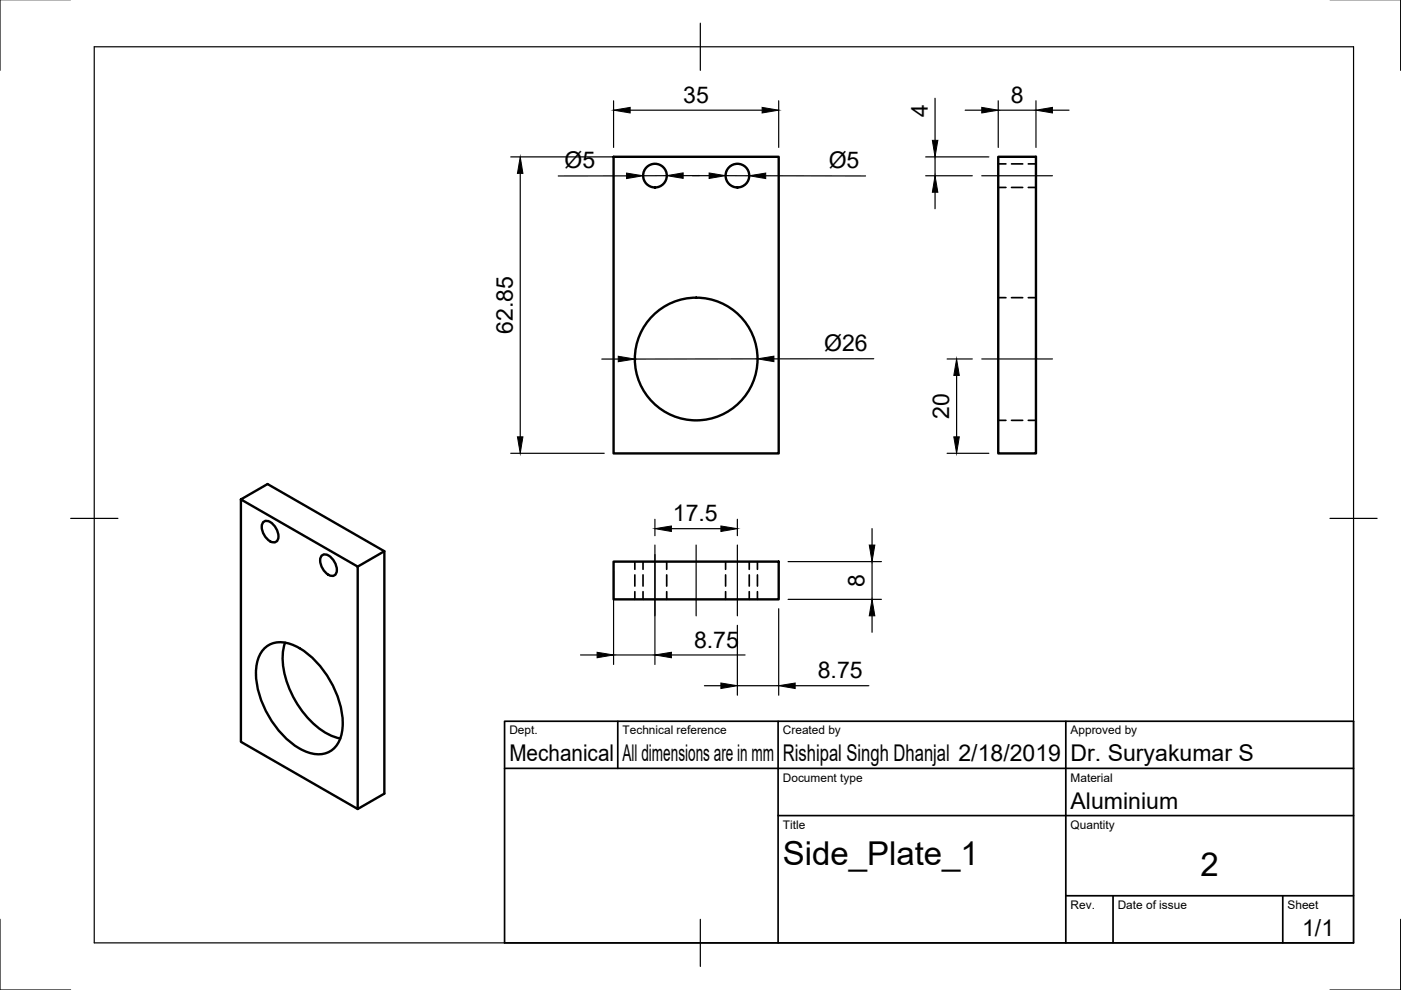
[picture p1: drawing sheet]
<svg xmlns="http://www.w3.org/2000/svg" width="297mm" height="210mm" viewBox="0 0 297 210" stroke-linecap="round" stroke-linejoin="round" font-family="sans-serif">
<!-- layer: Visible -->
<g fill="none" stroke="#000" stroke-width=".51">
<path d="M130.1 33.2h35v62.9h-35zM211.6 33.2h8v62.9h-8zM51.1 105.9v51.4l24.7 14.2v-51.4l-24.7-14.2 5.6-3.3 24.8 14.3-5.7 3.2M55.7 110.8a1.26 1.26 0 0 1 2 .2 3.3 3.3 0 0 1 1.1 3.6 1.26 1.26 0 0 1-2-.2 3.3 3.3 0 0 1-1.1-3.6zM68.1 117.9a1.26 1.26 0 0 1 2 .2 3.3 3.3 0 0 1 1.1 3.6 1.26 1.26 0 0 1-2-.2 3.3 3.3 0 0 1-1.1-3.6zM81.5 116.9v51.4l-5.7 3.2M130.1 119.1h35v8h-35zM55.9 137.6a5.3 5.3 0 0 1 6.4-.8 19.8 19.8 0 0 1 10.1 14 9.3 9.3 0 0 1-1.4 7.7 5.3 5.3 0 0 1-6.4 .8 19.8 19.8 0 0 1-10.1-14 9.3 9.3 0 0 1 1.4-7.7zM60.4 136.3a14.9 14.9 0 0 0 1.6 11 17.6 17.6 0 0 0 9.2 9l.9 .3"/>
<circle cx="138.9" cy="37.2" r="2.51"/>
<circle cx="156.3" cy="37.2" r="2.51"/>
<circle cx="147.6" cy="76.1" r="13"/>
</g>
<!-- layer: Hidden -->
<g fill="none" stroke="#000" stroke-width=".36">
<path d="M211.6 39.7h1.7M211.6 34.7h1.7M214.5 39.7h2.3M214.5 34.7h2.3M218 39.7h1.6M218 34.7h1.6M211.6 63.1h1.7M214.5 63.1h2.3M218 63.1h1.6M211.6 89.1h1.7M214.5 89.1h2.3M218 89.1h1.6"/>
<path d="M134.6 119.1v1.6M136.3 119.1v1.6M141.4 119.1v1.6M153.8 119.1v1.6M158.9 119.1v1.6M160.6 119.1v1.6M134.6 121.9v2.4M134.6 125.4v1.7M136.3 121.9v2.4M136.3 125.4v1.7M141.4 121.9v2.4M141.4 125.4v1.7"/>
<path d="M153.8 121.9v2.4M153.8 125.4v1.7M158.9 121.9v2.4M158.9 125.4v1.7M160.6 121.9v2.4M160.6 125.4v1.7"/>
</g>
<!-- layer: Border -->
<path d="M0 -.1v15M297 -.1v15M20 9.9h267v190h-267zM148.5 4.9v10M15 109.9h10M282 109.9h10M0 194.9v15h15M148.5 194.9v10M297 194.9v15h-15" fill="none" stroke="#000" stroke-width=".25"/>
<!-- layer: Dimensions -->
<g fill="none" stroke="#000" stroke-width=".25">
<path d="M108.3 33.3h54.8M110.3 36.8v55.8M130.1 21.4v9.9M132.8 37.3h-14.4M133.6 23.4h28M141.4 37.2l-5.1 .1M146.8 37.2h3.5M148.3 37.2h-3.5M153.8 37.2l5 .1M162.3 37.3h21.2M165.1 21.4v9.9M196.3 33.3h13.4"/>
<path d="M196.3 37.3h9.8M198.2 20.8v9M198.2 33.3v4M204.6 23.4h3.6M211.6 23.4h8M211.6 21.4v9.9M219.6 21.4v9.9M223.1 23.4h3.6M198.2 40.8v3.5M127.6 76.1h3.5M160.6 76.1h-26M185.3 76.1h-21.2"/>
<path d="M200.8 76.1h5.3M202.8 79.6v13M108.3 96.1h19.8M200.8 96.1h8.9M138.9 110.1v3.5M138.9 117.6v23.3M142.3 112.1h10.5M156.3 110.1v3.5M167.1 119.1h19.8M184.9 112.1v3.5M184.9 119.1v8M123.1 138.9h3.5"/>
<path d="M130.1 121.1v19.8M130.1 138.9h8.8M142.3 138.9h15.7M156.3 132.6v14.8M165.1 129.1v18.3M167.1 127.1h19.8M184.9 130.6v3.5M149.4 145.4h3.4M156.3 145.4h8.8M168.6 145.4h15.6"/>
</g>
<g fill="#000" stroke="#000" stroke-width=".21">
<path d="M110.3 33.3l.6 3.5h-1.2zM132.8 36.7l3.5 .6-3.5 .6zM130.1 23.4l3.5-.6v1.2zM141.4 37.2l3.4-.5v1.1zM150.3 36.7l3.5 .5-3.5 .6zM161.6 22.8l3.5 .6-3.5 .6zM158.8 37.3l3.5-.6v1.2zM197.7 29.8h1.1l-.6 3.5zM208.2 22.8l3.4 .6-3.4 .6zM219.6 23.4l3.5-.6v1.2zM198.2 37.3l.6 3.5h-1.1zM131.1 75.5l3.5 .6-3.5 .6z"/>
<path d="M160.6 76.1l3.5-.6v1.2zM202.8 76.1l.6 3.5h-1.2zM109.7 92.6h1.2l-.6 3.5zM202.2 92.6h1.2l-.6 3.5zM138.9 112.1l3.4-.6v1.2zM152.8 111.5l3.5 .6-3.5 .6zM184.3 115.6h1.2l-.6 3.5zM126.6 138.3l3.5 .6-3.5 .6zM138.9 138.9l3.4-.6v1.2zM184.9 127.1l.6 3.5h-1.2zM152.8 144.8l3.5 .6-3.5 .6zM165.1 145.4l3.5-.6v1.2z"/>
</g>
<!-- layer: Center Lines -->
<path d="M208.2 37.3h14.9M208.2 76.1h14.9M138.9 115.6v15M147.6 115.6v15M156.3 115.6v15" fill="none" stroke="#000" stroke-width=".25"/>
<!-- layer: TitleBlock -->
<path d="M107 152.9h180v47h-180zM131 152.9v10M165 152.9v47M226 152.9v47M107 162.9h180M165 172.9h122M226 189.9h61M236 189.9v10M272 189.9v10" fill="none" stroke="#000" stroke-width=".36"/>
<g font-size="7">
<text x="166" y="183.4">Side_Plate_1</text>
<text x="254.5" y="185.8">2</text>
</g>
<g font-size="4.9">
<text x="144.9" y="21.8">35</text>
<text x="214.3" y="21.8">8</text>
<text x="196.7" y="24.8" transform="rotate(-90 196.7 24.8)">4</text>
<text x="119.7" y="35.7">Ø5</text>
<text x="175.7" y="35.7">Ø5</text>
<text x="108.7" y="70.8" transform="rotate(-90 108.7 70.8)">62.85</text>
<text x="174.7" y="74.4">Ø26</text>
<text x="201.3" y="88.8" transform="rotate(-90 201.3 88.8)">20</text>
<text x="142.7" y="110.5">17.5</text>
<text x="183.3" y="124.4" transform="rotate(-90 183.3 124.4)">8</text>
<text x="147.2" y="137.3">8.75</text>
<text x="173.4" y="143.8">8.75</text>
<text x="108" y="161.4">Mechanical</text>
<text x="132" y="161.4">All dimensions are in mm</text>
<text x="166" y="161.4">Rishipal Singh Dhanjal 2/18/2019</text>
<text x="227" y="161.4">Dr. Suryakumar S</text>
<text x="227" y="171.4">Aluminium</text>
<text x="276.1" y="198.6">1/1</text>
</g>
<g font-size="2.5">
<text x="108" y="155.7">Dept.</text>
<text x="132" y="155.7">Technical reference</text>
<text x="166" y="155.7">Created by</text>
<text x="227" y="155.7">Approved by</text>
<text x="166" y="165.7">Document type</text>
<text x="227" y="165.7">Material</text>
<text x="166" y="175.7">Title</text>
<text x="227" y="175.7">Quantity</text>
<text x="227" y="192.7">Rev.</text>
<text x="237" y="192.7">Date of issue</text>
<text x="273" y="192.7">Sheet</text>
</g>
</svg>
